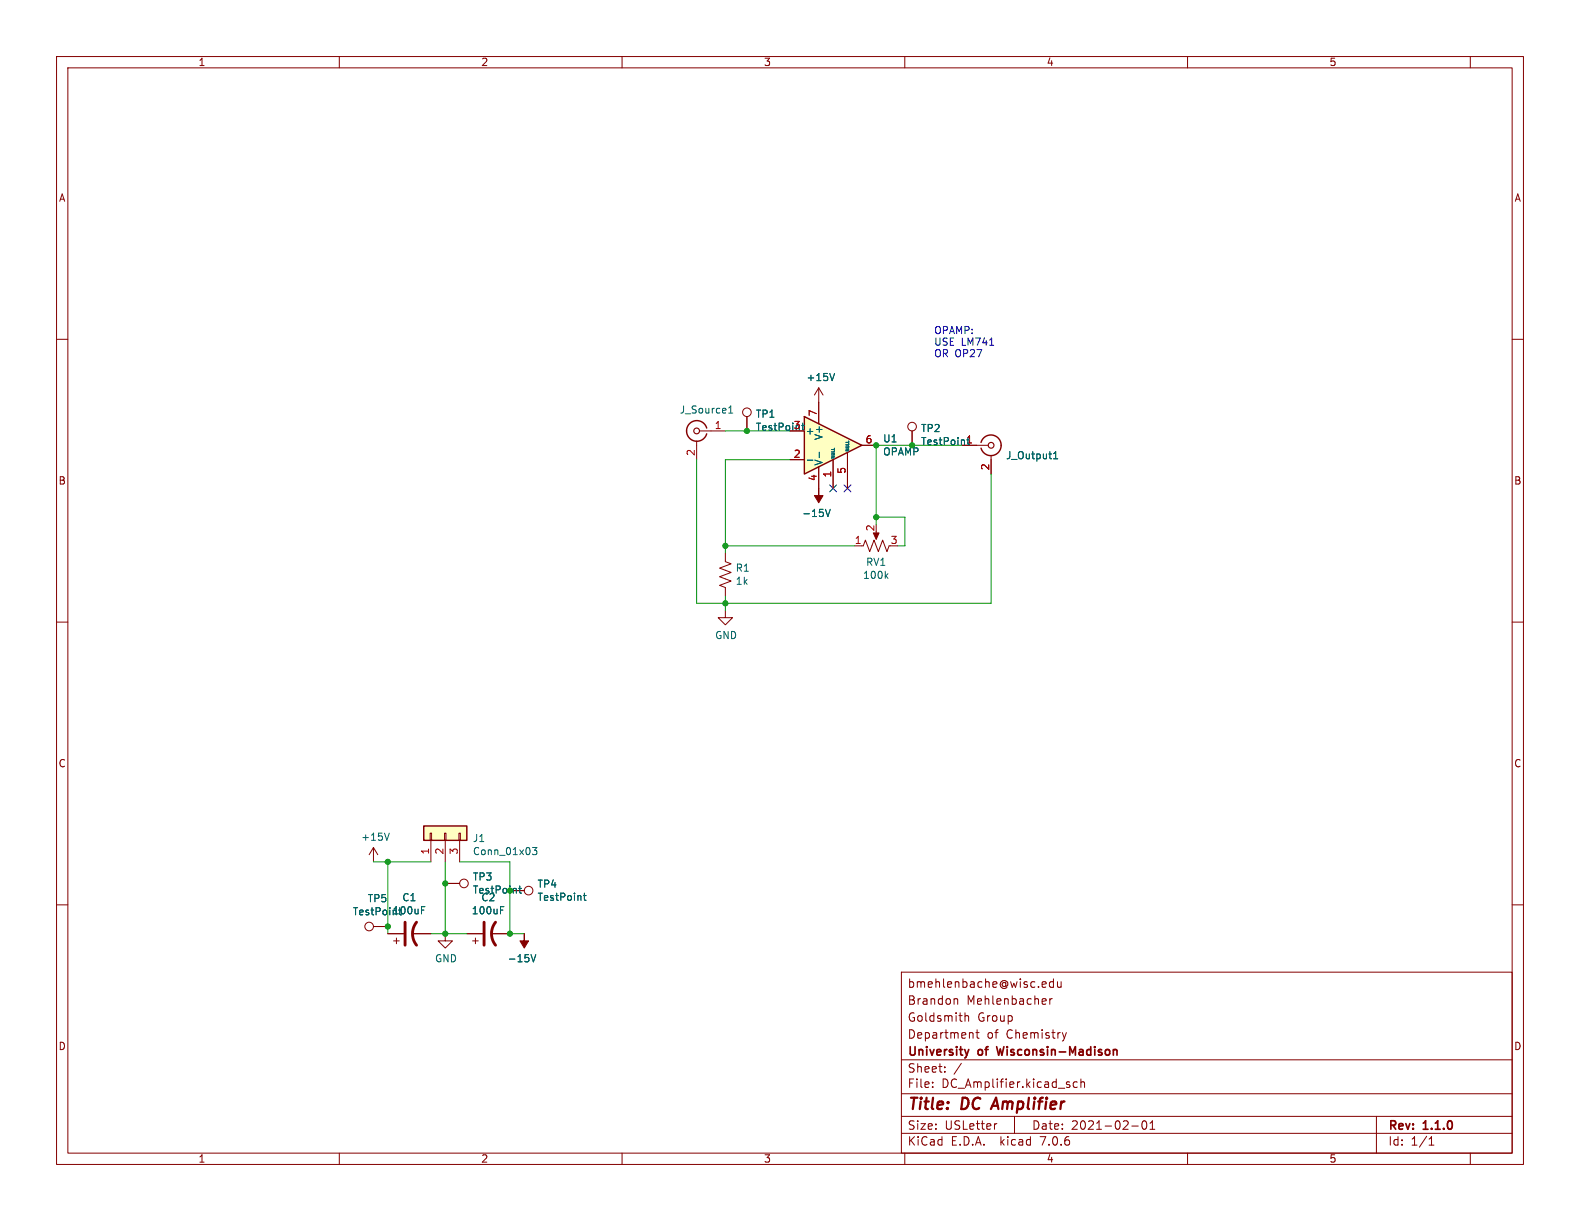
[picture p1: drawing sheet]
EESchema Schematic File Version 4
EELAYER 30 0
EELAYER END
$Descr USLetter 11000 8500
encoding utf-8
Sheet 1 1
Title "DC Amplifier"
Date "2021-02-01"
Rev "1.1.0"
Comp "University of Wisconsin-Madison"
Comment1 "Department of Chemistry"
Comment2 "Goldsmith Group"
Comment3 "Brandon Mehlenbacher"
Comment4 "bmehlenbache@wisc.edu"
$EndDescr
$Comp
L Device:R_US R1
U 1 1
P 5050 4000
F 0 "R1" H 5118 4046 50  0000 L CNN
F 1 "1k" H 5118 3955 50  0000 L CNN
F 2 "Resistor_SMD:R_1206_3216Metric_Pad1.30x1.75mm_HandSolder" V 5090 3990 50  0001 C CNN
F 3 "~" H 5050 4000 50  0001 C CNN
	1    5050 4000
	1    0    0    -1  
$EndComp
$Comp
L power:GND #PWR0103
U 1 1
P 5050 4250
F 0 "#PWR0103" H 5050 4000 50  0001 C CNN
F 1 "GND" H 5055 4077 50  0000 C CNN
F 2 "" H 5050 4250 50  0001 C CNN
F 3 "" H 5050 4250 50  0001 C CNN
	1    5050 4250
	1    0    0    -1  
$EndComp
Wire Wire Line
	5050 4150 5050 4200
Wire Wire Line
	5500 3200 5050 3200
Wire Wire Line
	5050 3200 5050 3800
Wire Wire Line
	4850 4200 5050 4200
Connection ~ 5050 4200
Wire Wire Line
	5050 4200 5050 4250
Wire Wire Line
	6900 4200 5050 4200
NoConn ~ 5800 3400
NoConn ~ 5900 3400
$Comp
L Connector:Conn_Coaxial J_Source1
U 1 1
P 4850 3000
F 0 "J_Source1" H 4778 3147 50  0000 C CNN
F 1 "Conn_Coaxial" H 4950 2884 50  0001 L CNN
F 2 "0732512120:0732512120" H 4850 3000 50  0001 C CNN
F 3 " ~" H 4850 3000 50  0001 C CNN
	1    4850 3000
	-1   0    0    -1  
$EndComp
Wire Wire Line
	5500 3000 5200 3000
Wire Wire Line
	4850 3200 4850 4200
$Comp
L Connector:Conn_Coaxial J_Output1
U 1 1
P 6900 3100
F 0 "J_Output1" H 7000 3029 50  0000 L CNN
F 1 "Conn_Coaxial" H 7000 2984 50  0001 L CNN
F 2 "0732512120:0732512120" H 6900 3100 50  0001 C CNN
F 3 " ~" H 6900 3100 50  0001 C CNN
	1    6900 3100
	1    0    0    -1  
$EndComp
Wire Wire Line
	6700 3100 6350 3100
Wire Wire Line
	6900 3300 6900 4200
$Comp
L Connector_Generic:Conn_01x03 J1
U 1 1
P 3100 5800
F 0 "J1" V 3064 5612 50  0000 R CNN
F 1 "Conn_01x03" V 2973 5612 50  0000 R CNN
F 2 "Connector_Molex:Molex_KK-254_AE-6410-03A_1x03_P2.54mm_Vertical" H 3100 5800 50  0001 C CNN
F 3 "~" H 3100 5800 50  0001 C CNN
	1    3100 5800
	0    -1   -1   0   
$EndComp
$Comp
L Amplifier_Operational:LM741 U1
U 1 1
P 5800 3100
F 0 "U1" H 6144 3146 50  0000 L CNN
F 1 "OPAMP" H 6144 3055 50  0000 L CNN
F 2 "Package_DIP:DIP-8_W7.62mm_LongPads" H 5850 3150 50  0001 C CNN
F 3 "" H 5950 3250 50  0001 C CNN
	1    5800 3100
	1    0    0    -1  
$EndComp
$Comp
L Device:CP1 C2
U 1 1
P 3400 6500
F 0 "C2" V 3652 6500 50  0000 C CNN
F 1 "100uF" V 3561 6500 50  0000 C CNN
F 2 "Capacitor_SMD:C_1206_3216Metric_Pad1.33x1.80mm_HandSolder" H 3400 6500 50  0001 C CNN
F 3 "~" H 3400 6500 50  0001 C CNN
	1    3400 6500
	0    -1   -1   0   
$EndComp
Wire Wire Line
	3100 6000 3100 6150
Wire Wire Line
	3100 6500 3000 6500
Wire Wire Line
	3250 6500 3100 6500
Connection ~ 3100 6500
$Comp
L power:GND #PWR02
U 1 1
P 3100 6500
F 0 "#PWR02" H 3100 6250 50  0001 C CNN
F 1 "GND" H 3105 6327 50  0000 C CNN
F 2 "" H 3100 6500 50  0001 C CNN
F 3 "" H 3100 6500 50  0001 C CNN
	1    3100 6500
	1    0    0    -1  
$EndComp
Wire Wire Line
	3200 6000 3550 6000
Wire Wire Line
	3550 6000 3550 6200
Wire Wire Line
	3000 6000 2700 6000
Wire Wire Line
	2700 6000 2700 6450
$Comp
L power:+15V #PWR01
U 1 1
P 2600 6000
F 0 "#PWR01" H 2600 5850 50  0001 C CNN
F 1 "+15V" H 2615 6173 50  0000 C CNN
F 2 "" H 2600 6000 50  0001 C CNN
F 3 "" H 2600 6000 50  0001 C CNN
	1    2600 6000
	1    0    0    -1  
$EndComp
$Comp
L power:-15V #PWR03
U 1 1
P 3650 6500
F 0 "#PWR03" H 3650 6600 50  0001 C CNN
F 1 "-15V" H 3665 6673 50  0000 C CNN
F 2 "" H 3650 6500 50  0001 C CNN
F 3 "" H 3650 6500 50  0001 C CNN
	1    3650 6500
	-1   0    0    1   
$EndComp
Wire Wire Line
	3650 6500 3550 6500
Connection ~ 3550 6500
Wire Wire Line
	2700 6000 2600 6000
Connection ~ 2700 6000
$Comp
L Device:CP1 C1
U 1 1
P 2850 6500
F 0 "C1" V 3102 6500 50  0000 C CNN
F 1 "100uF" V 3011 6500 50  0000 C CNN
F 2 "Capacitor_SMD:C_1206_3216Metric_Pad1.33x1.80mm_HandSolder" H 2850 6500 50  0001 C CNN
F 3 "~" H 2850 6500 50  0001 C CNN
	1    2850 6500
	0    -1   -1   0   
$EndComp
$Comp
L Device:R_POT_US RV1
U 1 1
P 6100 3800
F 0 "RV1" V 5987 3800 50  0000 C CNN
F 1 "100k" V 5896 3800 50  0000 C CNN
F 2 "Potentiometer_THT:Potentiometer_Bourns_3296W_Vertical" H 6100 3800 50  0001 C CNN
F 3 "~" H 6100 3800 50  0001 C CNN
	1    6100 3800
	0    -1   -1   0   
$EndComp
Wire Wire Line
	5950 3800 5050 3800
Connection ~ 5050 3800
Wire Wire Line
	5050 3800 5050 3850
Wire Wire Line
	6100 3650 6100 3600
Connection ~ 6100 3100
Wire Wire Line
	6250 3800 6300 3800
Wire Wire Line
	6300 3800 6300 3600
Wire Wire Line
	6300 3600 6100 3600
Connection ~ 6100 3600
Wire Wire Line
	6100 3600 6100 3100
$Comp
L power:+15V #PWR04
U 1 1
P 5700 2800
F 0 "#PWR04" H 5700 2650 50  0001 C CNN
F 1 "+15V" H 5715 2973 50  0000 C CNN
F 2 "" H 5700 2800 50  0001 C CNN
F 3 "" H 5700 2800 50  0001 C CNN
	1    5700 2800
	1    0    0    -1  
$EndComp
$Comp
L power:-15V #PWR05
U 1 1
P 5700 3400
F 0 "#PWR05" H 5700 3500 50  0001 C CNN
F 1 "-15V" H 5715 3573 50  0000 C CNN
F 2 "" H 5700 3400 50  0001 C CNN
F 3 "" H 5700 3400 50  0001 C CNN
	1    5700 3400
	-1   0    0    1   
$EndComp
Text Notes 6500 2500 0    50   ~ 0
OPAMP:\nUSE LM741\nOR OP27
$Comp
L Connector:TestPoint TP5
U 1 1
P 2700 6450
F 0 "TP5" V 2895 6522 50  0000 C CNN
F 1 "TestPoint" V 2804 6522 50  0000 C CNN
F 2 "TestPoint:TestPoint_THTPad_D3.0mm_Drill1.5mm" H 2900 6450 50  0001 C CNN
F 3 "~" H 2900 6450 50  0001 C CNN
	1    2700 6450
	0    -1   -1   0   
$EndComp
Connection ~ 2700 6450
Wire Wire Line
	2700 6450 2700 6500
$Comp
L Connector:TestPoint TP4
U 1 1
P 3550 6200
F 0 "TP4" V 3504 6388 50  0000 L CNN
F 1 "TestPoint" V 3595 6388 50  0000 L CNN
F 2 "TestPoint:TestPoint_THTPad_D3.0mm_Drill1.5mm" H 3750 6200 50  0001 C CNN
F 3 "~" H 3750 6200 50  0001 C CNN
	1    3550 6200
	0    1    1    0   
$EndComp
Connection ~ 3550 6200
Wire Wire Line
	3550 6200 3550 6500
$Comp
L Connector:TestPoint TP3
U 1 1
P 3100 6150
F 0 "TP3" V 3054 6338 50  0000 L CNN
F 1 "TestPoint" V 3145 6338 50  0000 L CNN
F 2 "TestPoint:TestPoint_THTPad_D3.0mm_Drill1.5mm" H 3300 6150 50  0001 C CNN
F 3 "~" H 3300 6150 50  0001 C CNN
	1    3100 6150
	0    1    1    0   
$EndComp
Connection ~ 3100 6150
Wire Wire Line
	3100 6150 3100 6500
$Comp
L Connector:TestPoint TP1
U 1 1
P 5200 3000
F 0 "TP1" H 5258 3118 50  0000 L CNN
F 1 "TestPoint" H 5258 3027 50  0000 L CNN
F 2 "TestPoint:TestPoint_THTPad_D3.0mm_Drill1.5mm" H 5400 3000 50  0001 C CNN
F 3 "~" H 5400 3000 50  0001 C CNN
	1    5200 3000
	1    0    0    -1  
$EndComp
Connection ~ 5200 3000
Wire Wire Line
	5200 3000 5050 3000
$Comp
L Connector:TestPoint TP2
U 1 1
P 6350 3100
F 0 "TP2" H 6408 3218 50  0000 L CNN
F 1 "TestPoint" H 6408 3127 50  0000 L CNN
F 2 "TestPoint:TestPoint_THTPad_D3.0mm_Drill1.5mm" H 6550 3100 50  0001 C CNN
F 3 "~" H 6550 3100 50  0001 C CNN
	1    6350 3100
	1    0    0    -1  
$EndComp
Connection ~ 6350 3100
Wire Wire Line
	6350 3100 6100 3100
$EndSCHEMATC
